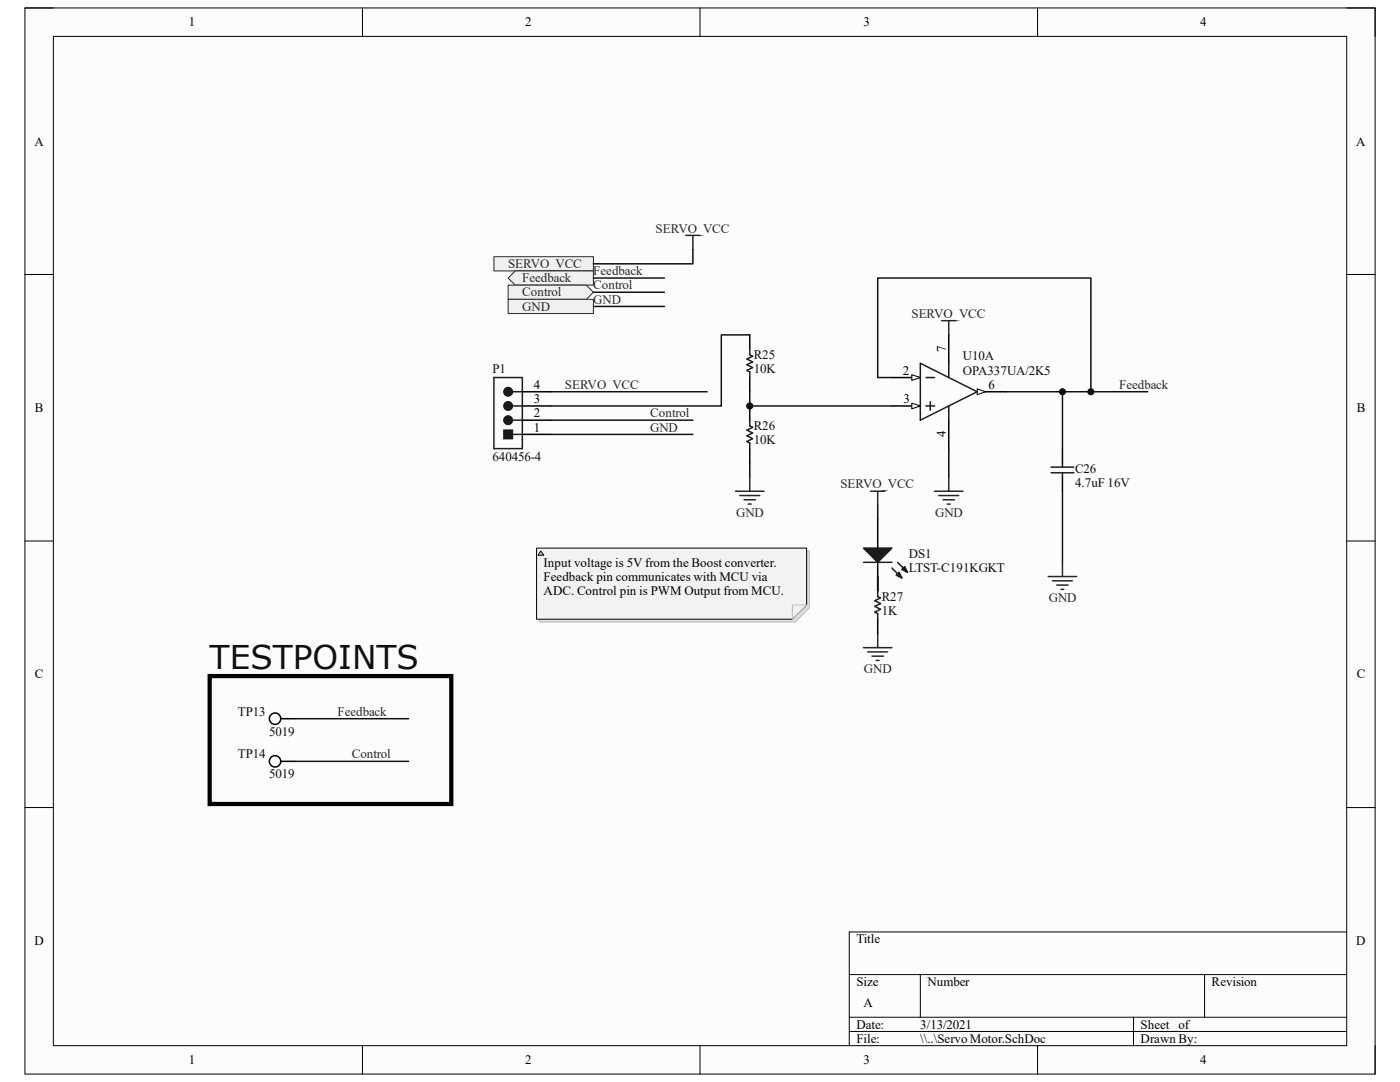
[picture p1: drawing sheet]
<svg xmlns="http://www.w3.org/2000/svg" width="279mm" height="216mm" viewBox="0 0 279 216" stroke-linecap="round" stroke-linejoin="round" font-family="sans-serif">
<path d="M5 1.6h269.4v212.7h-269.4z" fill-rule="evenodd" fill="#fcfcfc"/>
<path d="M5 1.6h269.4v212.7h-269.4z" fill="none" stroke="#000" stroke-width=".2"/>
<path d="M10.6 7.3h258.2v201.4h-258.2z" fill-rule="evenodd" fill="#fcfcfc"/>
<g fill="none" stroke="#000" stroke-width=".2">
<path d="M5 1.6h5.6M10.6 7.3h258.2v201.4h-258.2zM72.3 1.6v5.7M139.7 1.6v5.7M207.1 1.6v5.7M268.8 1.6h5.6v5.7M5 54.8h5.6M268.8 54.8h5.6M5 107.9h5.6M268.8 107.9h5.6M5 161.1h5.6M268.8 161.1h5.6"/>
<path d="M169.5 194.5h99.3M183.7 194.5v8.5M240.4 194.5v8.5M268.8 186h-99.3v22.7M72.3 208.7v5.6M139.7 208.7v5.6M169.5 203h99.3M169.5 205.8h99.3M207.1 208.7v5.6M226.2 203v5.7M274.4 208.7v5.6"/>
</g>
<path d="M98.6 51.2h19.8v2.9h-19.8z" fill-rule="evenodd" fill="#f0f0f0"/>
<path d="M98.6 51.2h19.8v2.9h-19.8z" fill="none" stroke="#262626" stroke-width=".2"/>
<path d="M101.4 55.5l1.4-1.4h15.6v2.8h-15.6z" fill-rule="evenodd" fill="#f0f0f0"/>
<path d="M101.4 55.5l1.4-1.4h15.6v2.8h-15.6z" fill="none" stroke="#262626" stroke-width=".2"/>
<path d="M101.4 56.9h15.6l1.4 1.4-1.4 1.4h-15.6z" fill-rule="evenodd" fill="#f0f0f0"/>
<path d="M101.4 56.9h15.6l1.4 1.4-1.4 1.4h-15.6z" fill="none" stroke="#262626" stroke-width=".2"/>
<path d="M101.4 59.7h17v2.9h-17z" fill-rule="evenodd" fill="#f0f0f0"/>
<path d="M101.4 59.7h17v2.9h-17z" fill="none" stroke="#262626" stroke-width=".2"/>
<path d="M41.8 134.9h48.3v25.5h-48.3z" fill="none" stroke="#000" stroke-width=".85"/>
<circle cx="54.9" cy="151.9" r="1.14" fill="#fefefe"/>
<g fill="none" stroke="#000" stroke-width=".3">
<path d="M175.2 103.7v5.7M175.2 112.2v5.7M56 151.9h2.9"/>
<circle cx="54.9" cy="151.9" r="1.14"/>
</g>
<path d="M172.3 109.4h5.7l-2.8 2.8z" fill="#1c1c1c"/>
<path d="M172.3 109.4h5.7l-2.8 2.8zM178 113.3l2 2M179.1 112.2l2 2" fill="none" stroke="#1c1c1c" stroke-width=".3"/>
<path d="M179.4 114.2l.6 1.1-1.2-.5z" fill="#1c1c1c"/>
<path d="M179.4 114.2l.6 1.1-1.2-.5z" fill="none" stroke="#1c1c1c" stroke-width=".3"/>
<path d="M180 113.6l.6-.5 .5 1.1z" fill="#1c1c1c"/>
<path d="M172.3 112.2h5.7M175.2 117.9v1.1l.5 .3-1.1 .6 1.1 .5-1.1 .6 1.1 .6-1.1 .5 .6 .3v1.2M180 113.6l.6-.5 .5 1.1z" fill="none" stroke="#1c1c1c" stroke-width=".3"/>
<path d="M173.7 98h2.9M175.2 98v2.9M172.3 129.2h5.7M173.2 130.1h3.9M174 130.9h2.3M174.9 131.8h.5M175.2 126.4v2.8" fill="none" stroke="#262626" stroke-width=".3"/>
<path d="M175.2 115v2.9M175.2 123.6v2.8" fill="none" stroke="#000" stroke-width=".3"/>
<circle cx="54.9" cy="143.4" r="1.14" fill="#fefefe"/>
<g fill="none" stroke="#000" stroke-width=".3">
<path d="M104.2 86.7h5.7M104.2 83.8h5.7M104.2 81h5.7M56 143.4h2.9"/>
<circle cx="54.9" cy="143.4" r="1.14"/>
</g>
<path d="M102.3 81h1.9" fill="none" stroke="#1c1c1c" stroke-width=".3"/>
<circle cx="101.4" cy="81" r=".85" fill="#1c1c1c"/>
<g fill="none" stroke="#1c1c1c" stroke-width=".3">
<path d="M102.3 83.8h1.9"/>
<circle cx="101.4" cy="81" r=".85"/>
</g>
<circle cx="101.4" cy="83.8" r=".85" fill="#1c1c1c"/>
<g fill="none" stroke="#1c1c1c" stroke-width=".3">
<path d="M102.3 78.2h1.9M102.3 86.7h1.9"/>
<circle cx="101.4" cy="83.8" r=".85"/>
</g>
<path d="M104.2 78.2h5.7" fill="none" stroke="#000" stroke-width=".3"/>
<circle cx="101.4" cy="78.2" r=".85" fill="#1c1c1c"/>
<circle cx="101.4" cy="78.2" r=".85" fill="none" stroke="#1c1c1c" stroke-width=".3"/>
<path d="M100.6 85.8h1.7v1.7h-1.7z" fill-rule="evenodd" fill="#1c1c1c"/>
<path d="M98.6 75.3h5.6v14.2h-5.6zM100.6 85.8h1.7v1.7h-1.7z" fill="none" stroke="#1c1c1c" stroke-width=".3"/>
<circle cx="149.6" cy="81" r=".57" fill="#0e0e0e"/>
<circle cx="149.6" cy="81" r=".57" fill="none" stroke="#0e0e0e" stroke-width=".2"/>
<path d="M149.6 81v2.8" fill="none" stroke="#000" stroke-width=".3"/>
<circle cx="149.6" cy="81" r=".57" fill="#0e0e0e"/>
<circle cx="149.6" cy="81" r=".57" fill="none" stroke="#0e0e0e" stroke-width=".2"/>
<path d="M149.6 66.8v2.9M149.6 75.3v2.9M189.3 66.8v5.7M195 78.2h5.7M149.6 89.5v2.9M189.3 83.8v5.7" fill="none" stroke="#000" stroke-width=".3"/>
<path d="M149.6 69.7v1.1l.6 .3-1.1 .5 1.1 .6-1.1 .6 1.1 .5-1.1 .6 .5 .3v1.1M149.6 83.8v1.2l.6 .3-1.1 .5 1.1 .6-1.1 .6 1.1 .5-1.1 .6 .5 .3v1.1" fill="none" stroke="#1c1c1c" stroke-width=".3"/>
<path d="M146.8 98h5.7M147.6 98.9h4M148.5 99.7h2.3M149.6 95.2v2.8M149.3 100.6h.6" fill="none" stroke="#262626" stroke-width=".3"/>
<path d="M195 77.6l1.7 .6-1.7 .5z" fill="#fbfbfb"/>
<path d="M195 77.6l1.7 .6-1.7 .5z" fill="none" stroke="#000" stroke-width=".2"/>
<path d="M178 81h5.7" fill="none" stroke="#000" stroke-width=".3"/>
<path d="M182 80.4l1.7 .6-1.7 .6z" fill="#fbfbfb"/>
<path d="M182 80.4l1.7 .6-1.7 .6z" fill="none" stroke="#000" stroke-width=".2"/>
<path d="M178 75.3h5.7" fill="none" stroke="#000" stroke-width=".3"/>
<path d="M182 74.8l1.7 .5-1.7 .6z" fill="#fbfbfb"/>
<path d="M182 74.8l1.7 .5-1.7 .6z" fill="none" stroke="#000" stroke-width=".2"/>
<path d="M183.7 72.5l11.3 5.7-11.3 5.6zM184.8 75.3h1.7M189.3 72.5v2.8M184.8 81h1.7M185.7 80.2v1.7M189.3 81v2.8" fill="none" stroke="#1c1c1c" stroke-width=".3"/>
<path d="M136.9 47h2.8M138.3 47v2.8M187.9 64h2.9M189.3 64v2.8M186.5 98h5.7M187.4 98.9h3.9M188.2 99.7h2.3M189.3 95.2v2.8M189.1 100.6h.5" fill="none" stroke="#262626" stroke-width=".3"/>
<g fill="none" stroke="#0e0e0e" stroke-width=".3">
<path d="M118.4 55.5h14.2M118.4 58.3h14.2M109.9 78.2h31.2M118.4 61.2h14.2M149.6 78.2v2.8h28.4M149.6 66.8h-5.6v14.2h-34.1M109.9 83.8h28.4M109.9 86.7h28.4M149.6 92.4v2.8M175.2 100.9v2.8M175.2 115v2.9M58.9 151.9h22.7"/>
<path d="M58.9 143.4h22.7"/>
</g>
<circle cx="149.6" cy="81" r=".57" fill="#0e0e0e"/>
<circle cx="149.6" cy="81" r=".57" fill="none" stroke="#0e0e0e" stroke-width=".2"/>
<path d="M178 75.3h-2.8v-19.8h42.5v22.7h-17" fill="none" stroke="#0e0e0e" stroke-width=".3"/>
<circle cx="212" cy="78.2" r=".57" fill="#0e0e0e"/>
<circle cx="212" cy="78.2" r=".57" fill="none" stroke="#0e0e0e" stroke-width=".2"/>
<circle cx="217.7" cy="78.2" r=".57" fill="#0e0e0e"/>
<circle cx="217.7" cy="78.2" r=".57" fill="none" stroke="#0e0e0e" stroke-width=".2"/>
<path d="M138.3 49.8v2.8h-19.9M217.7 78.2h11.4M189.3 89.5v5.7" fill="none" stroke="#0e0e0e" stroke-width=".3"/>
<circle cx="217.7" cy="78.2" r=".57" fill="#0e0e0e"/>
<circle cx="217.7" cy="78.2" r=".57" fill="none" stroke="#0e0e0e" stroke-width=".2"/>
<path d="M212 78.2v11.3" fill="none" stroke="#0e0e0e" stroke-width=".3"/>
<circle cx="212" cy="78.2" r=".57" fill="#0e0e0e"/>
<circle cx="212" cy="78.2" r=".57" fill="none" stroke="#0e0e0e" stroke-width=".2"/>
<path d="M212 98v14.2" fill="none" stroke="#0e0e0e" stroke-width=".3"/>
<path d="M209.2 115h5.7M210 115.9h4M210.9 116.7h2.3M211.8 117.6h.5M212 112.2v2.8" fill="none" stroke="#262626" stroke-width=".3"/>
<path d="M212 89.5v2.9M212 95.2v2.8" fill="none" stroke="#000" stroke-width=".3"/>
<path d="M209.8 93.2h4.5M209.8 94.3h4.5M212 92.4v.8M212 94.3v.9" fill="none" stroke="#1c1c1c" stroke-width=".3"/>
<path d="M107.7 109.9h53.8v11.4l-2.8 2.8h-51z" fill-rule="evenodd" fill="#ddd"/>
<path d="M107.7 109.9h53.8v11.4l-2.8 2.8h-51z" fill="none" stroke="#bdbdbd" stroke-width=".2"/>
<path d="M107.1 109.4h53.9v11.3l-2.9 2.9h-51z" fill-rule="evenodd" fill="#f2f2f2"/>
<path d="M107.1 109.4h53.9v11.3l-2.9 2.9h-51z" fill="none" stroke="#000" stroke-width=".2"/>
<path d="M158.1 120.7h2.9l-2.9 2.9z" fill="#efefef"/>
<path d="M158.1 120.7h2.9l-2.9 2.9z" fill="none" stroke="#bdbdbd" stroke-width=".2"/>
<path d="M107.9 109.9l.6 .9h-1.1z" fill="#d1d1d1"/>
<path d="M107.9 109.9l.6 .9h-1.1z" fill="none" stroke="#0f0f0f" stroke-width=".2"/>
<text font-size="6.5" fill="#0e0e0e" x="41.8" y="133.5">TESTPOINTS</text>
<g font-size="2.6">
<text x="37.7" y="5.2">1</text>
<text x="104.8" y="5.2">2</text>
<text x="172.3" y="5.2">3</text>
<text x="239.5" y="5.2">4</text>
<text x="6.9" y="29">A</text>
<text x="270.7" y="29">A</text>
<text x="188.8" y="70.2" transform="rotate(-90 188.8 70.2)">7</text>
<text x="106.5" y="77.6">4</text>
<text x="180.2" y="74.8">2</text>
<text x="197.3" y="77.6">6</text>
<text x="7" y="82.2">B</text>
<text x="106.5" y="83.3">2</text>
<text x="106.5" y="80.4">3</text>
<text x="180.3" y="80.4">3</text>
<text x="270.8" y="82.2">B</text>
<text x="106.5" y="86.1">1</text>
<text x="188.8" y="87.3" transform="rotate(-90 188.8 87.3)">4</text>
<text x="108.5" y="113.1">Input voltage is 5V from the Boost converter.</text>
<text x="108.5" y="115.9">Feedback pin communicates with MCU via</text>
<text x="108.5" y="118.7">ADC. Control pin is PWM Output from MCU.</text>
<text x="7" y="135.4">C</text>
<text x="270.8" y="135.4">C</text>
<text x="6.9" y="188.6">D</text>
<text x="170.9" y="188.2">Title</text>
<text x="270.7" y="188.6">D</text>
<text x="170.9" y="196.7">Size</text>
<text x="185.1" y="196.7">Number</text>
<text x="241.8" y="196.7">Revision</text>
<text x="172.3" y="201">A</text>
<text x="170.9" y="205.2">Date:</text>
<text x="170.9" y="208.1">File:</text>
<text x="183.6" y="205.2">3/13/2021</text>
<text x="183.7" y="208.1">\\..\Servo Motor.SchDoc</text>
<text x="227.6" y="208.1">Drawn By:</text>
<text x="227.6" y="205.2">Sheet of</text>
<text x="37.7" y="212.3">1</text>
<text x="104.8" y="212.3">2</text>
<text x="172.3" y="212.3">3</text>
<text x="239.5" y="212.3">4</text>
</g>
<g font-size="2.6" fill="#262626">
<text x="130.9" y="46.4">SERVO_VCC</text>
<text x="101.4" y="53.5">SERVO_VCC</text>
<text x="104.2" y="56.3">Feedback</text>
<text x="104.2" y="59.1">Control</text>
<text x="118.4" y="54.9">Feedback</text>
<text x="118.4" y="57.7">Control</text>
<text x="104.2" y="62">GND</text>
<text x="118.4" y="60.6">GND</text>
<text x="181.9" y="63.4">SERVO_VCC</text>
<text x="112.7" y="77.6">SERVO_VCC</text>
<text x="223.4" y="77.6">Feedback</text>
<text x="129.8" y="83.3">Control</text>
<text x="129.8" y="86.1">GND</text>
<text x="167.7" y="97.5">SERVO_VCC</text>
<text x="146.9" y="103.1">GND</text>
<text x="186.6" y="103.1">GND</text>
<text x="209.3" y="120.1">GND</text>
<text x="172.4" y="134.3">GND</text>
<text x="67.4" y="142.8">Feedback</text>
<text x="70.2" y="151.3">Control</text>
</g>
<g font-size="2.6" fill="#0e0e0e">
<text x="150.5" y="71.6">R25</text>
<text x="192.2" y="71.9">U10A</text>
<text x="98.3" y="74.5">P1</text>
<text x="150.5" y="74.5">10K</text>
<text x="192.2" y="74.8">OPA337UA/2K5</text>
<text x="150.5" y="85.8">R26</text>
<text x="150.5" y="88.6">10K</text>
<text x="98.3" y="92.1">640456-4</text>
<text x="214.5" y="94.3">C26</text>
<text x="214.5" y="97.2">4.7uF 16V</text>
<text x="181.4" y="111.3">DS1</text>
<text x="176" y="119.8">R27</text>
<text x="181.4" y="114.2">LTST-C191KGKT</text>
<text x="176" y="122.7">1K</text>
<text x="47.5" y="142.8">TP13</text>
<text x="53.7" y="146.8">5019</text>
<text x="47.5" y="151.3">TP14</text>
<text x="53.7" y="155.3">5019</text>
</g>
</svg>
